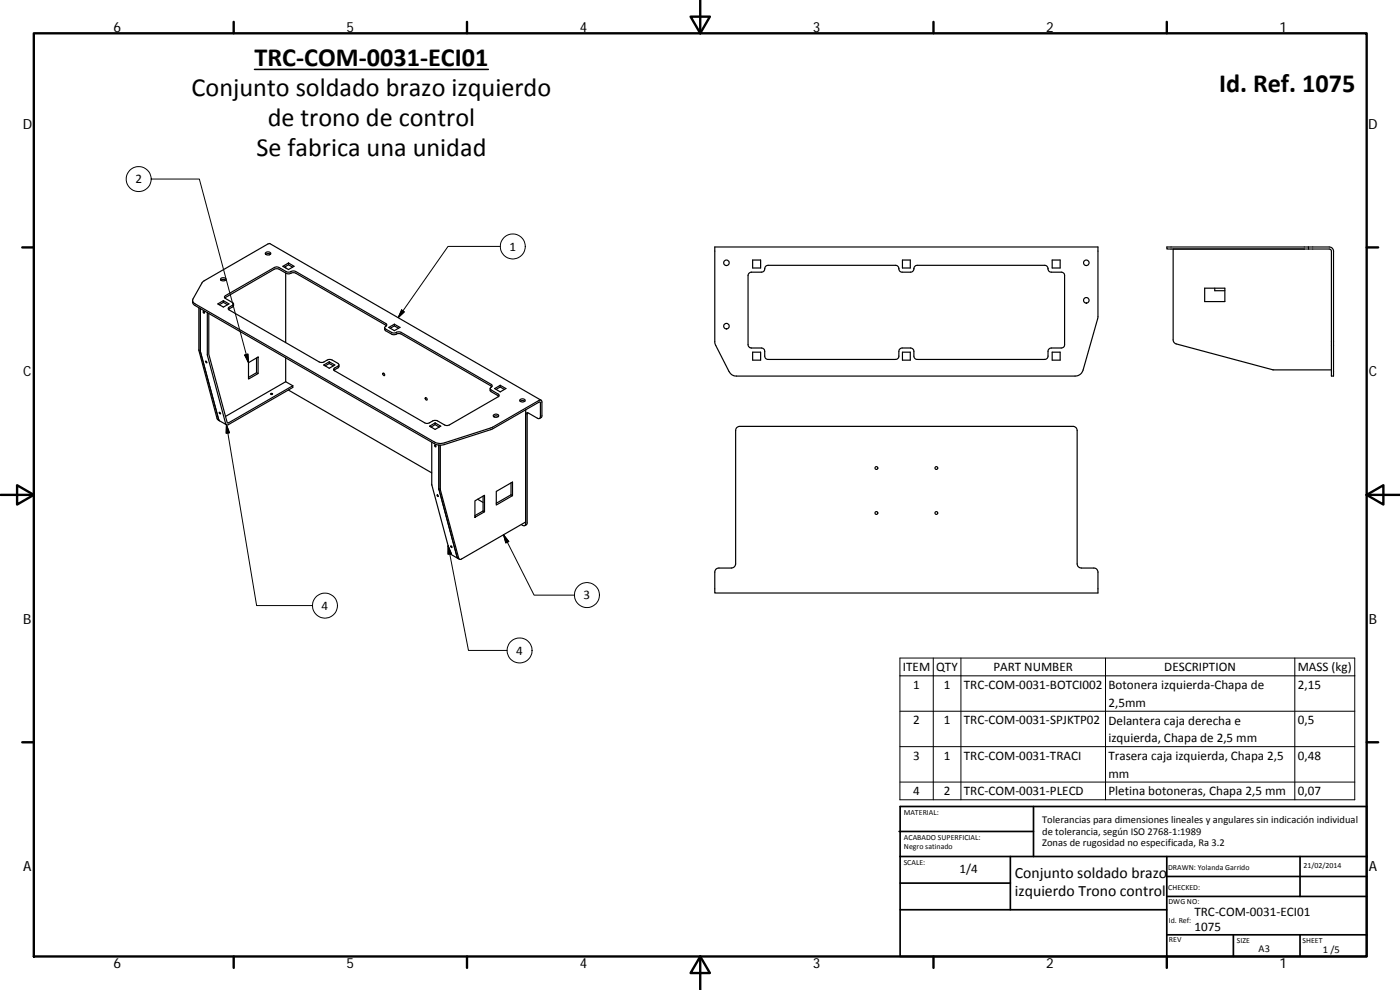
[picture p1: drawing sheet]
<svg xmlns="http://www.w3.org/2000/svg" width="420mm" height="297mm" viewBox="0 0 420 297" stroke-linecap="round" stroke-linejoin="round" font-family="sans-serif">
<g fill="none" stroke="#000" stroke-width=".36">
<path d="M79.7 75.8a.91 .91 0 0 1 1.5 .4 .93 .93 0 0 1-1.6-.3zM79.7 76.3l.5-.2 .9 .2M80.9 76.1v.4M84.9 79.9l1.7-1 1.7 1-1.7 1zM85.7 79.9v.5M86.6 79.4l1.2 .8M86.6 78.9v.5l-1.3 .8M214.5 74.1h115v21.3l-4.5 15.6a2.45 2.45 0 0 1-2.4 1.8h-101.5a2.38 2.38 0 0 1-2.3-1.3l-4.3-8.7zM225.9 78h2.4v2.4h-2.4zM270.8 78h2.4v2.4h-2.4zM315.8 78h2.4v2.4h-2.4zM352.1 74.7v27.3l.4 .9 29.6 8.1h17.5"/>
<path d="M392.7 74.1h6.2a1.26 1.26 0 0 1 1.3 1.3v37.4h-.6v-37.6l-.7-.5h-6.2M392.7 74.1h-42.5v.6h42.5M392.7 74.1v.6M57.8 90.1l.1 .9 .6 .7 71.9 41.4a3.8 3.8 0 0 0 2.9 .3l14.3-4.6 14.3-8.2 .3 .3v4.1a.55 .55 0 0 1-.3 .5 .55 .55 0 0 1-.6 0l-2.6-1.5a.53 .53 0 0 0-.7-.1 .53 .53 0 0 0-.2 .6M59.7 92.3v12.9l5.5 20.4 .6 .6M60.1 92.6v12.9l5.7 20.7M62.2 93.8l.1 12.9 5.6 20.7h.7l19.3-11.2v-.5M62.7 94v12.3l5.5 20.6h.4l19.3-11.2M65.4 91.2l1.6-1 1.7 1-1.7 .9zM66.3 83.6a.78 .78 0 0 1 .9-.4 .78 .78 0 0 1 .5 .9h-.1a.75 .75 0 0 1-.9 .2 .75 .75 0 0 1-.4-.7zM66.3 84.1a1.16 1.16 0 0 1 1.4 0M67 90.7l1.3 .7"/>
<path d="M67 90.2v.5l-1.2 .7M67.5 89.4l14.8-8.6 1.1-.2 2.8 1.5 1.7-.3 .8 .2 27.3 15.7M67.5 88.8l14.8-8.5 .9-.2 3 1.5 1.7-.3 .8 .1 27.1 15.7a.59 .59 0 0 1 .2 .6 .59 .59 0 0 1-.5 .4l.2 .6 2 1.1 .6 .1 1.3-.3 .8 .1 27 15.6a.58 .58 0 0 1 .3 .7 .58 .58 0 0 1-.5 .4l-.1 .2 .3 .4 2.3 1.4-.1 .5-14.8 8.6-1 .2-3.1-1.6-.8 .2-1.4 .7h-.7l-27.5-15.9v-.6l1.4-.9-.3-.6-2.3-1.2-.9 .2-1.1 .7-1.3-.1-27-15.6-.3-.4 .1-.3 1.3-.8 .2-.4-2.6-1.6-.1-.3zM70.1 91.2l-.1 .7-1.4 .9M85.7 81.9v20.9M115.5 98.3l.1 .9 2.1 1.2h.6l1.3-.3 .8 .1 27.2 15.8M116.7 98.2l1.7-.9 1.6 .9-1.6 1zM118.4 97.3v.5l-1.3 .7M118.4 97.8l1.2 .7M229.5 80.7l-.2 .6-.4 .3-3.6 .1-.8 .7v21l.4 .8 .6 .2 3.4 .1 .6 .7 .1 2.1 .9 .5h38.2h.5l.5-.5 .2-2.3 .9-.6h2.5l.6 .2 .3 .6 .2 2.1 .4 .5h.5h38.6l.6-.7v-1.9l.4-.6 .6-.2h3.2l.6-.4 .2-.6-.1-21.2-.7-.5-3.6-.1-.6-.9M229.5 80.6v.1M229.5 80.6l.4-.8 .6-.2h38.2l.8 .4 .3 .6"/>
<path d="M269.8 80.6v.1M274.3 80.7l-.3 .6-.7 .4-2.8-.1-.5-.3-.2-.6M274.3 80.6v.1M274.3 80.6l.3-.8 .7-.2h38.2l.6 .2 .4 .8M314.5 80.6v.1M361.5 86.5h6.1v4h-6.1zM364.6 86.5v.7h3M61.6 108.4h.2l.3 .4zM74.6 108.8l2.9-1.7v5l-2.9 1.6zM77 107.4v4.4M77 111.8l.5 .3M77 111.8l-2.4 1.4"/>
<path d="M81.2 118.2l.4-.2 .2 .2-.4 .2zM85.7 114.5l-18 10.4M85.7 114.5l2.2 1.2M85.7 107.4v7.1M86.5 117l43.1 24.9M97.1 109.5l1.7-.9 1.7 .9-1.7 1zM98.8 109.1l1.3 .7M98.8 109.1l-1.2 .7M98.8 108.6v.5M101.7 109.5l-.1 .8-1.4 .8M114.9 112l.2-.1a.37 .37 0 0 1 .4 .3 .37 .37 0 0 1-.3 .5zM127.7 119.3a.37 .37 0 0 1 .4 .3 .37 .37 0 0 1-.2 .4z"/>
<path d="M147.1 116.6l.2 .8 2.4 1.5M148.5 116.6l1.6-1 1.7 1-1.7 1zM150.1 115.6v.5l-1.2 .7M150.1 116.1l1.3 .7M225.9 105.7h2.4v2.4h-2.4zM270.8 105.7h2.4v2.4h-2.4zM315.8 105.7h2.4v2.4h-2.4zM65.8 123.7l.4 .5zM65.8 126.2l2.2 1.2M128.9 127.9l1.7-1 1.7 1-1.7 .9zM129.6 132.7v12.7l5.5 20.7 2.3 1.5-.2-.4M130.6 126.9v.5l-1.2 .7"/>
<path d="M130.6 127.4l1.2 .7M131.7 133.5v13.2l5.5 20.5M132.2 133.6v13.3l5.6 20.9 .7-.1 19.3-11.1M148.2 125a1.16 1.16 0 0 1 1.4 0M148.2 124.5a.79 .79 0 0 1 .8-.3 .79 .79 0 0 1 .6 .8 .91 .91 0 0 1-1.6-.4zM156 120a.91 .91 0 0 1 .9-.4 .91 .91 0 0 1 .7 .7 .93 .93 0 0 1-1.6-.3zM156.1 120.4a1.16 1.16 0 0 1 1.4 0M157.8 122.9v34.2a.55 .55 0 0 1-.3 .6 .55 .55 0 0 1-.6-.1l-.4-.2M158.3 123.8l-.1 33.3-.7 .6M162.4 120.1l-81.5-47-19.8 11.3-3.2 5.3a1.09 1.09 0 0 0 .6 1.5l72.2 41.6a3.7 3.7 0 0 0 2.6 .1l14.3-4.6 14.2-8.2a.53 .53 0 0 1 .6 0 .53 .53 0 0 1 .2 .5v4.3l-.7 .6M221.1 128.3l.9-.4h100a1.23 1.23 0 0 1 1.3 1.3v40a1.26 1.26 0 0 0 1.2 1.2h3.8a1.2 1.2 0 0 1 1.2 1.3v6.2h-115v-6.2a1.2 1.2 0 0 1 1.3-1.3h3.7a1.3 1.3 0 0 0 1.3-1.2v-40zM131.2 148.5l.4 .4z"/>
<path d="M142.5 150.3l2.9-1.7v5l-2.9 1.6zM143.4 149.8l1.6 .9M145 148.9v4.4M145 153.3l.4 .3M145 153.3l-2.5 1.4M148.9 147.4l4.9-2.8v4.1l-4.9 2.8zM153.4 148.5l-4.5 2.5M153.4 144.9v3.6M153.4 148.5l.4 .2M135.3 163.8l.4 .5zM137.2 167.2l.7 .6"/>
<circle cx="218" cy="78.8" r=".84"/>
<circle cx="326" cy="78.8" r=".83"/>
<circle cx="61.2" cy="93.7" r=".27"/>
<circle cx="218" cy="97.8" r=".84"/>
<circle cx="326" cy="90.1" r=".83"/>
<circle cx="130.7" cy="133.8" r=".25"/>
<circle cx="263" cy="140.4" r=".43"/>
<circle cx="263" cy="153.9" r=".43"/>
<circle cx="281" cy="140.4" r=".42"/>
<circle cx="281" cy="153.9" r=".42"/>
</g>
<g fill="none" stroke="#000" stroke-width=".71">
<path d="M10.1 10h400.1v277h-400.1zM70.1 6.6v3.4M140.2 6.6v3.4M207.3 5h5.8l-2.9 5zM210.2 0v10M280.2 6.6v3.4M350.2 6.6v3.4M6.7 74.2h3.4M410.2 74.2h3.4M.2 148.5h9.9M5.1 145.6l5 2.9-5 2.9zM410.2 148.5l5-2.9v5.8z"/>
<path d="M410.2 148.5h9.9M6.7 222.7h3.4M410.2 222.7h3.4M70.1 287v3.4M140.2 287v3.4M210.2 287l2.9 5h-5.8zM210.2 287v10M280.2 287v3.4M350.2 287v3.4"/>
</g>
<g fill="none" stroke="#000" stroke-width=".51">
<path d="M269.8 249.5h40.4M270.1 257h140.1M270.1 242h140.1v45h-140.1zM303.2 257v16M310.2 242v15M350.2 257v30M390.2 257v12M270.1 273h80.1M270.1 265h33.1M350.2 269h60M350.2 263h60M350.2 280.5h60"/>
<path d="M370.2 280.5v6.5M390.2 280.5v6.5"/>
</g>
<g fill="none" stroke="#000" stroke-width=".3">
<path d="M45.4 53.7a3.8 3.8 0 0 1-5.6 3.3 3.8 3.8 0 0 1-.3-6.5 3.8 3.8 0 0 1 5.8 2.8l.1 .4h14.4l14.8 55.1M150.1 73.9h-15.6l-15 21.4M120.5 93l.8 .6-1.8 1.7zM73.4 106.5l1-.3 .2 2.6zM68 127.4l.9 2.4-1 .2zM68 127.4l9 54.3h16.8M134.5 163.7l1 2.4-1 .2zM134.5 163.7l6.1 31.5h11.6M151.1 160.5l9.2 18.1h12.1M151.1 160.5l1.6 2-.9 .4zM270.1 197.4h136.5v42.6h-136.5zM280.1 197.4v42.6"/>
<path d="M288.4 197.4v42.6M331.8 197.4v42.6M388.6 197.4v42.6M270.1 202.8h136.5M270.1 213.4h136.5M270.1 224h136.5M270.1 234.7h136.5"/>
<circle cx="153.9" cy="73.9" r="3.8"/>
<circle cx="176.2" cy="178.5" r="3.8"/>
<circle cx="97.5" cy="181.7" r="3.7"/>
<circle cx="155.9" cy="195.2" r="3.7"/>
</g>
<path d="M76.4 20.8h70.2" fill="none" stroke="#000" stroke-width=".46"/>
<path d="M120.5 93l.8 .6-1.8 1.7zM73.4 106.5l1-.3 .2 2.6zM68 127.4l.9 2.4-1 .2zM134.5 163.7l1 2.4-1 .2zM151.1 160.5l1.6 2-.9 .4z" fill="#000" stroke="#000" stroke-width=".3"/>
<g font-size="7.9">
<text x="76.4" y="19.7">TRC‐COM‐0031‐ECI01</text>
<text x="57.5" y="28.7">Conjunto soldado brazo izquierdo</text>
<text x="365.9" y="27.7">Id. Ref. 1075</text>
<text x="80.4" y="37.7">de trono de control</text>
<text x="77" y="46.7">Se fabrica una unidad</text>
</g>
<g font-size="4.7">
<text x="304.6" y="263.5">Conjunto soldado brazo</text>
<text x="304.6" y="268.9">izquierdo Trono control</text>
</g>
<g font-size="4.2">
<text x="34" y="9.6">6</text>
<text x="104" y="9.6">5</text>
<text x="174" y="9.6">4</text>
<text x="244" y="9.6">3</text>
<text x="314" y="9.6">2</text>
<text x="384" y="9.6">1</text>
<text x="6.8" y="38.7">D</text>
<text x="410.6" y="38.7">D</text>
<text x="7" y="112.9">C</text>
<text x="410.8" y="112.9">C</text>
<text x="7" y="187.1">B</text>
<text x="410.8" y="187.1">B</text>
<text x="7" y="261.3">A</text>
<text x="410.8" y="261.3">A</text>
<text x="34" y="290.4">6</text>
<text x="104" y="290.4">5</text>
<text x="174" y="290.4">4</text>
<text x="244" y="290.4">3</text>
<text x="314" y="290.4">2</text>
<text x="384" y="290.4">1</text>
</g>
<g font-size="3.9">
<text x="40.6" y="55">2</text>
<text x="152.9" y="75.2">1</text>
<text x="175.2" y="179.8">3</text>
<text x="96.5" y="182.9">4</text>
<text x="154.9" y="196.4">4</text>
<text x="271" y="201.4">ITEM</text>
<text x="281" y="201.4">QTY</text>
<text x="298.1" y="201.4">PART NUMBER</text>
<text x="349.4" y="201.4">DESCRIPTION</text>
<text x="389.5" y="201.5">MASS (kg)</text>
<text x="274.1" y="206.7">1</text>
<text x="283.2" y="206.7">1</text>
<text x="289.3" y="206.7">TRC‐COM‐0031‐BOTCI002</text>
<text x="332.7" y="206.8">Botonera izquierda‐Chapa de</text>
<text x="389.5" y="206.7">2,15</text>
<text x="332.7" y="212.1">2,5mm</text>
<text x="274.1" y="217.3">2</text>
<text x="283.2" y="217.3">1</text>
<text x="289.3" y="217.3">TRC‐COM‐0031‐SPJKTP02</text>
<text x="332.7" y="217.4">Delantera caja derecha e</text>
<text x="389.5" y="217.3">0,5</text>
<text x="274.1" y="227.9">3</text>
<text x="283.2" y="227.9">1</text>
<text x="289.3" y="227.9">TRC‐COM‐0031‐TRACI</text>
<text x="332.7" y="222.7">izquierda, Chapa de 2,5 mm</text>
<text x="389.5" y="227.9">0,48</text>
<text x="332.7" y="228">Trasera caja izquierda, Chapa 2,5</text>
<text x="332.7" y="233.3">mm</text>
<text x="274.1" y="238.5">4</text>
<text x="283.2" y="238.6">2</text>
<text x="289.3" y="238.6">TRC‐COM‐0031‐PLECD</text>
<text x="332.7" y="238.7">Pletina botoneras, Chapa 2,5 mm</text>
<text x="389.5" y="238.6">0,07</text>
<text x="287.9" y="261.9">1/4</text>
<text x="358.5" y="274.9">TRC‐COM‐0031‐ECI01</text>
<text x="358.5" y="279.4">1075</text>
</g>
<g font-size="3.1">
<text x="312.8" y="246.8">Tolerancias para dimensiones lineales y angulares sin indicación individual</text>
<text x="312.8" y="250.4">de tolerancia, según ISO 2768‐1:1989</text>
<text x="312.8" y="254">Zonas de rugosidad no especificada, Ra 3.2</text>
<text x="377.7" y="285.6">A3</text>
<text x="397" y="285.9">1 /5</text>
</g>
<g font-size="2.4">
<text x="271.2" y="244.4">MATERIAL:</text>
<text x="271.3" y="251.9">ACABADO SUPERFICIAL:</text>
<text x="271.3" y="254.6">Negro satinado</text>
<text x="271.2" y="259.7">SCALE:</text>
<text x="350.6" y="260.9">DRAWN: Yolanda Garrido</text>
<text x="391.2" y="260.6">21/02/2014</text>
<text x="350.6" y="267">CHECKED:</text>
<text x="350.7" y="271.4">DWG NO:</text>
<text x="350.8" y="276.8">Id. Ref:</text>
<text x="350.8" y="282.8">REV</text>
<text x="371.2" y="282.9">SIZE</text>
<text x="390.9" y="282.9">SHEET</text>
</g>
</svg>
